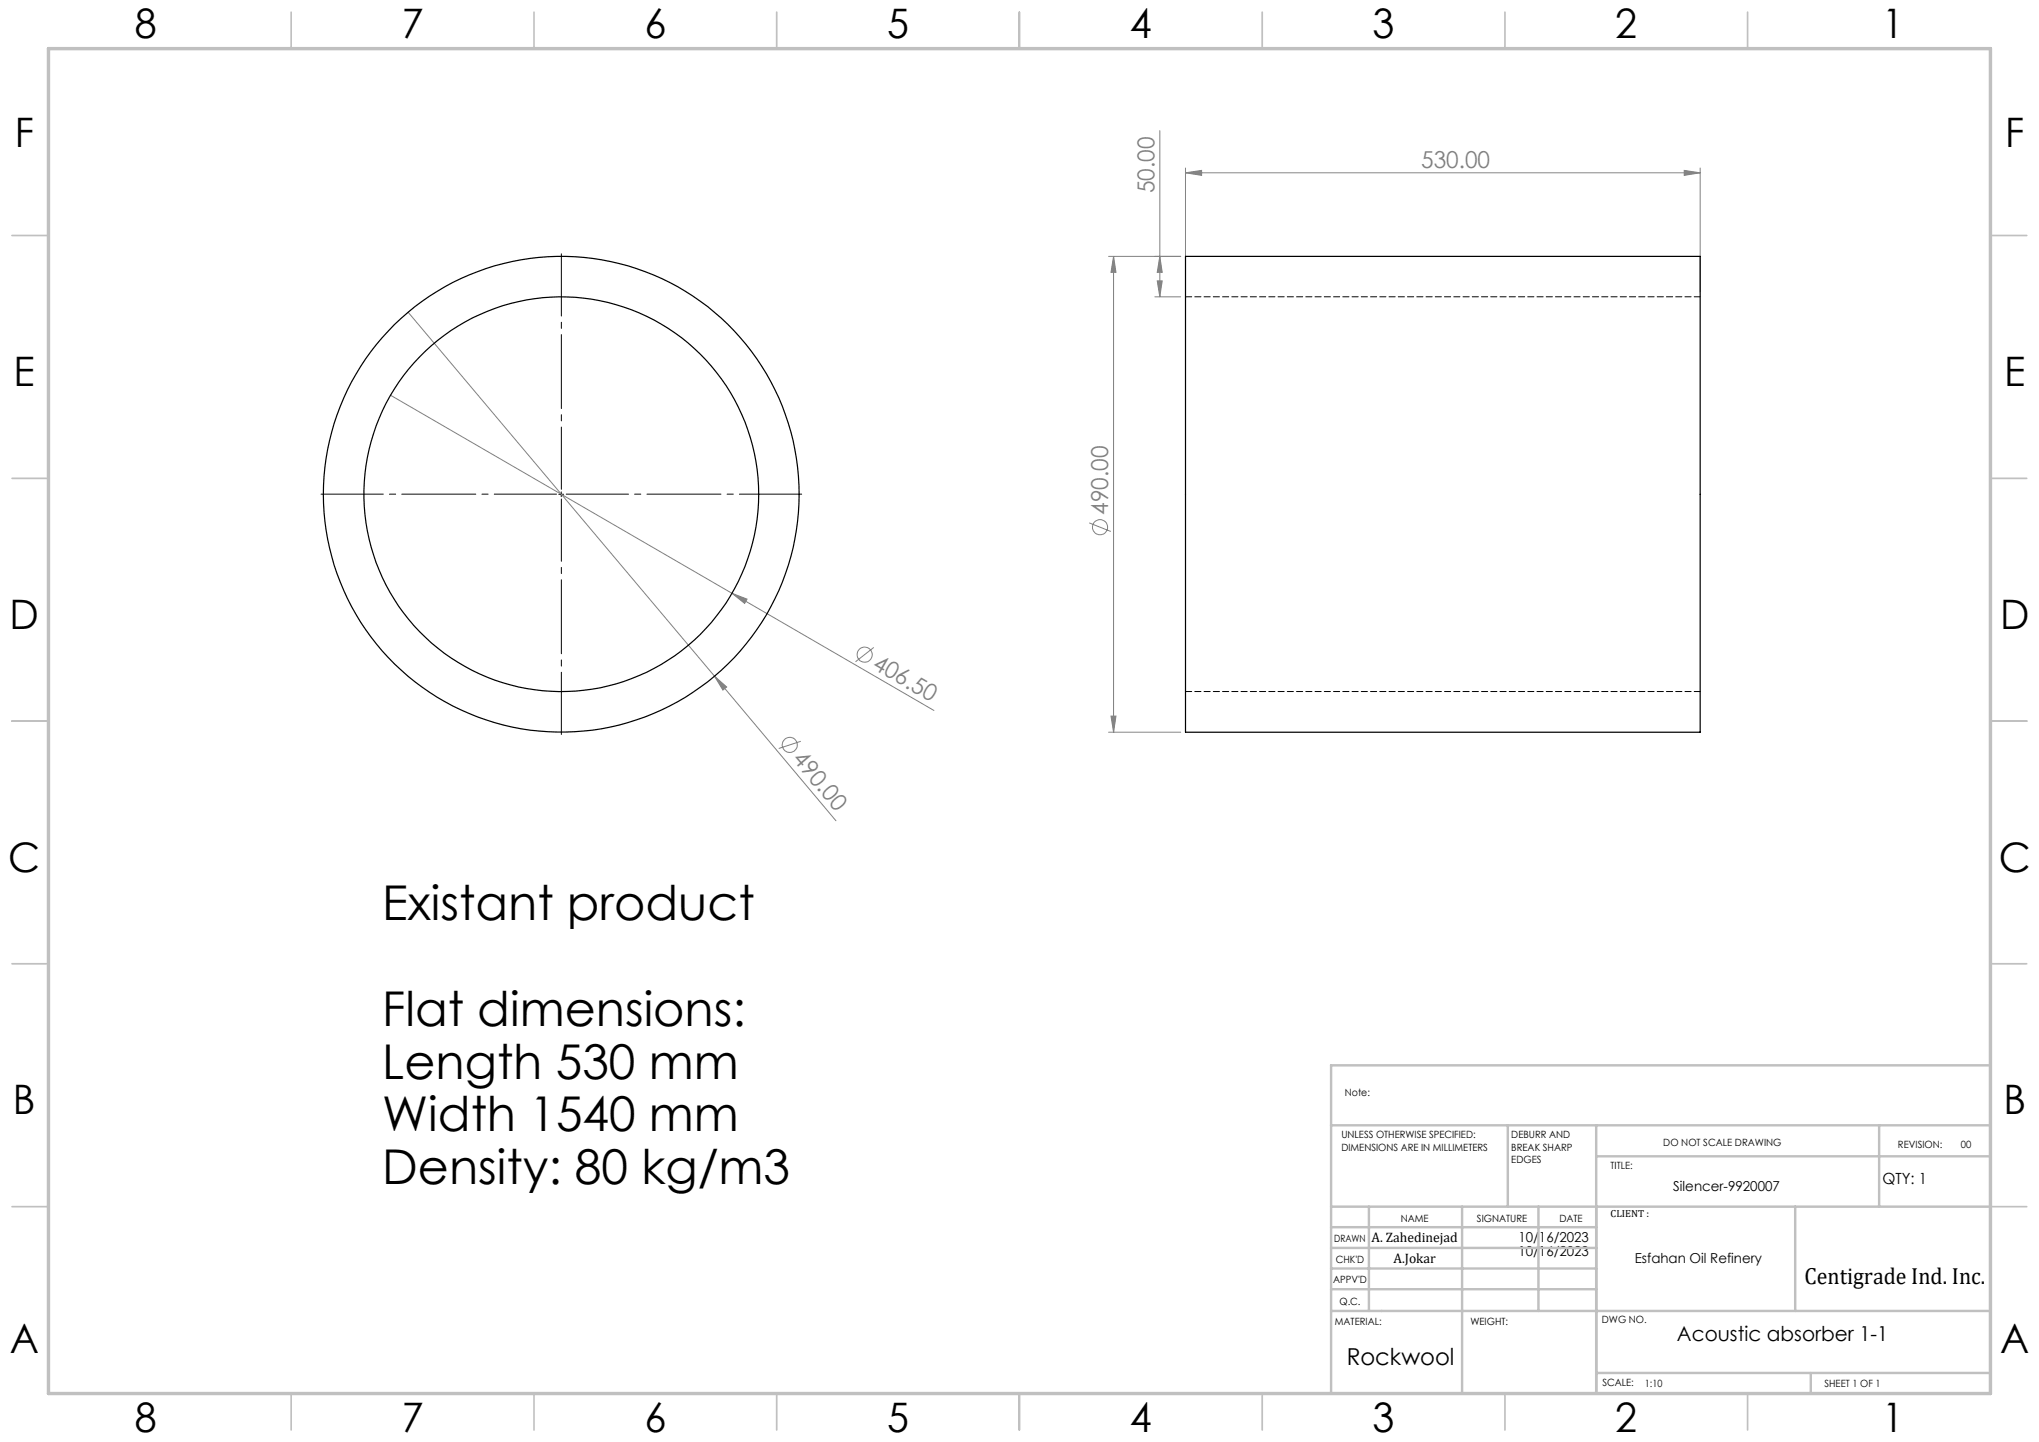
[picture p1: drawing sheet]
<svg xmlns="http://www.w3.org/2000/svg" width="420mm" height="297mm" viewBox="0 0 420 297" stroke-linecap="round" stroke-linejoin="round" font-family="sans-serif">
<g fill="none" stroke="#808080" stroke-width=".21">
<path d="M238.9 26.9v34.2M244.2 35.6l3.3-.5v1zM244.2 34.6v25.5M244.2 35.6h106M346.9 35.1l3.3 .5-3.3 .5zM350.2 34.6v25.5M228.4 52.8h14.8M229.4 52.8l.5 3.3h-1.1zM229.4 52.8v98M238.4 57.9h1l-.5 3.2zM238.9 52.8l.5 3.3h-1zM84.1 64.3l63.1 75"/>
<path d="M237.9 61.1h5.3M80.5 81.4l70.3 40.8M224.4 107.7l4.4 1.8M147.2 139.3l2.5 2.2-.8 .6zM147.2 139.3l25 29.7M150.8 122.2l3.1 1.2-.5 .9zM150.8 122.2l41.6 24.1M180 133.3l-3.8 3M165 152.7l-4.6 1.5M228.4 150.8h14.8M228.8 147.5h1.1l-.5 3.3z"/>
<circle cx="226.6" cy="108.6" r="1.55"/>
<circle cx="178.1" cy="134.8" r="1.55"/>
<circle cx="162.7" cy="153.4" r="1.57"/>
</g>
<path d="M114.6 101.8h-48.5M115.6 100.8v-48.5M115.6 102.8v48.5M116.6 101.8h48.5" fill="none" stroke="#000" stroke-width=".21" stroke-dasharray="15.2 1.3 1.3 1.3" stroke-dashoffset="2.4"/>
<path d="M115.1 101.8h1M115.6 101.3v1" fill="none" stroke="#000" stroke-width=".21"/>
<g fill="none" stroke="#c0c0c0" stroke-width=".35">
<path d="M60 2.5v7.5M110 2.5v7.5M160 2.5v7.5M210 2.5v7.5M260 2.5v7.5M310 2.5v7.5M360 2.5v7.5M2.5 48.5h7.5M410 48.5h7.5M2.5 98.5h7.5M410 98.5h7.5M2.5 148.5h7.5"/>
<path d="M410 148.5h7.5M2.5 198.5h7.5M410 198.5h7.5M2.5 248.5h7.5M410 248.5h7.5M60 287v7.5M110 287v7.5M160 287v7.5M210 287v7.5M260 287v7.5M310 287v7.5M360 287v7.5"/>
</g>
<g fill="none" stroke="#c0c0c0" stroke-width=".5">
<path d="M410 219.4h-135.8v67.4M274.2 231.8h135.8M310.6 231.8v16.7M328.8 231.8v55.2M328.8 238.2h81.2M387.1 231.8v16.7M274.2 248.5h135.8M274.2 257h54.6M274.2 252.8h54.6M282 248.5v21.5M301.2 248.5v38.3M316.9 248.5v21.5"/>
<path d="M369.8 248.5v21.5M274.2 265.5h54.6M274.2 261.3h54.6M274.2 270h135.8M328.8 282.8h81.2M373 282.8v4.2"/>
</g>
<path d="M10 10h400v277h-400z" fill="none" stroke="#c0c0c0" stroke-width=".7"/>
<g fill="#808080">
<path d="M147.2 139.3l2.5 2.2-.8 .6z"/>
<path d="M150.8 122.2l3.1 1.2-.5 .9z"/>
<path d="M346.9 35.1l3.3 .5-3.3 .5zM244.2 35.6l3.3-.5v1z"/>
<path d="M238.4 57.9h1l-.5 3.2zM238.9 52.8l.5 3.3h-1z"/>
<path d="M229.4 52.8l.5 3.3h-1.1zM228.8 147.5h1.1l-.5 3.3z"/>
</g>
<g fill="none" stroke="#000" stroke-width=".25">
<path d="M244.2 52.8h106v98h-106z"/>
<circle cx="115.6" cy="101.8" r="49"/>
<circle cx="115.6" cy="101.8" r="40.6"/>
</g>
<path d="M350.2 61.1h-106M244.2 142.4h106" fill="none" stroke="#000" stroke-width=".21" stroke-dasharray="1.3 .6"/>
<g font-size="9.9">
<text x="78.7" y="189.5">Existant product</text>
<text x="78.7" y="211.3">Flat dimensions:</text>
<text x="78.7" y="222.2">Length 530 mm</text>
<text x="78.7" y="233">Width 1540 mm</text>
<text x="78.7" y="243.9">Density: 80 kg/m3</text>
</g>
<g font-size="8.4">
<text x="27.7" y="7.9">8</text>
<text x="82.7" y="7.9">7</text>
<text x="132.7" y="7.9">6</text>
<text x="182.7" y="7.9">5</text>
<text x="232.7" y="7.9">4</text>
<text x="282.7" y="7.9">3</text>
<text x="332.7" y="7.9">2</text>
<text x="387.7" y="7.9">1</text>
<text x="3" y="30.3">F</text>
<text x="413" y="30.3">F</text>
<text x="2.8" y="79.5">E</text>
<text x="412.8" y="79.5">E</text>
<text x="2" y="129.5">D</text>
<text x="412" y="129.5">D</text>
<text x="1.7" y="179.5">C</text>
<text x="411.7" y="179.5">C</text>
<text x="2.7" y="229.5">B</text>
<text x="412.7" y="229.5">B</text>
<text x="2" y="278.8">A</text>
<text x="412" y="278.8">A</text>
<text x="27.7" y="294.9">8</text>
<text x="82.7" y="294.9">7</text>
<text x="132.7" y="294.9">6</text>
<text x="182.7" y="294.9">5</text>
<text x="232.7" y="294.9">4</text>
<text x="282.7" y="294.9">3</text>
<text x="332.7" y="294.9">2</text>
<text x="387.7" y="294.9">1</text>
</g>
<g font-size="4.8" fill="#808080">
<text x="292.7" y="34.5">530.00</text>
<text x="237.8" y="39.8" transform="rotate(-90 237.8 39.8)">50.00</text>
<text x="228.3" y="106" transform="rotate(-90 228.3 106)">490.00</text>
<text x="179.5" y="137.5" transform="rotate(30 179.5 137.5)">406.50</text>
<text x="163.1" y="156.4" transform="rotate(50 163.1 156.4)">490.00</text>
</g>
<g font-size="4.8">
<text x="371.7" y="264.5">Centigrade Ind. Inc.</text>
<text x="277.4" y="281.1">Rockwool</text>
</g>
<text font-size="4.2" x="345.4" y="276.1">Acoustic absorber 1-1</text>
<text font-size="3.2" x="387.7" y="243.9">QTY: 1</text>
<g font-size="2.8">
<text x="344.7" y="245.3">Silencer-9920007</text>
<text x="282.5" y="255.9">A. Zahedinejad</text>
<text x="312.8" y="255.9">10/16/2023</text>
<text x="287" y="260.1">A.Jokar</text>
<text x="312.8" y="258.7">10/16/2023</text>
<text x="336.7" y="260.1">Esfahan Oil Refinery</text>
</g>
<g font-size="2.1">
<text x="277" y="225.8">Note:</text>
<text x="276.3" y="234.5">UNLESS OTHERWISE SPECIFIED:</text>
<text x="276.3" y="237">DIMENSIONS ARE IN MILLIMETERS</text>
<text x="311.3" y="234.5">DEBURR AND</text>
<text x="311.3" y="237">BREAK SHARP</text>
<text x="311.3" y="239.5">EDGES</text>
<text x="342.6" y="235.9">DO NOT SCALE DRAWING</text>
<text x="391" y="236.5">REVISION:</text>
<text x="403.9" y="236.5">00</text>
<text x="331.8" y="240.8">TITLE:</text>
<text x="288.5" y="251.7">NAME</text>
<text x="304.2" y="251.7">SIGNATURE</text>
<text x="321.2" y="251.7">DATE</text>
<text x="331.8" y="250.7">CLIENT :</text>
<text x="274.8" y="255.8">DRAWN</text>
<text x="275.1" y="260.1">CHK'D</text>
<text x="274.6" y="264.2">APPV'D</text>
<text x="275.9" y="268.7">Q.C.</text>
<text x="275" y="273">MATERIAL:</text>
<text x="302.9" y="273">WEIGHT:</text>
<text x="330" y="272.5">DWG NO.</text>
<text x="330.1" y="285.6">SCALE:</text>
<text x="338.8" y="285.6">1:10</text>
<text x="375.8" y="285.6">SHEET 1 OF 1</text>
</g>
</svg>
